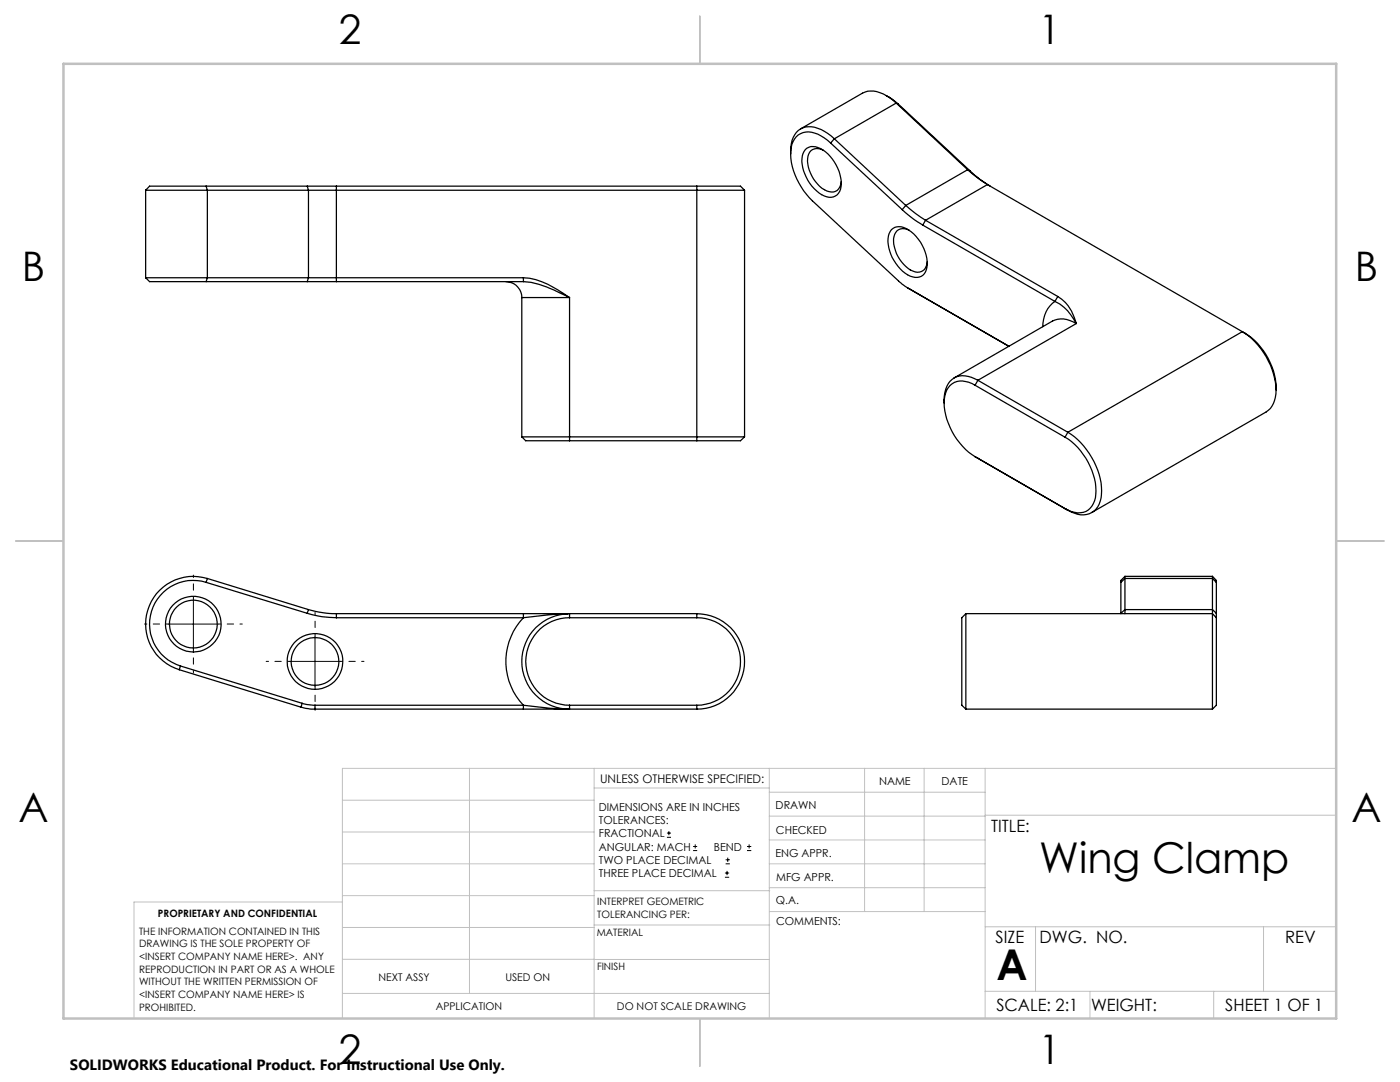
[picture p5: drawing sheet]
<svg xmlns="http://www.w3.org/2000/svg" width="279mm" height="216mm" viewBox="0 0 279 216" stroke-linecap="round" stroke-linejoin="round" font-family="sans-serif">
<g fill="none" stroke="#000" stroke-width=".2">
<path d="M38.6 119.5v10M33.6 124.5h10M57.9 132h10M62.9 127v10M133.1 167.1h.8M133.1 166.2h.8M133.5 165.8v.9M138.3 169.7h.8M138.3 168.9h.8M138.7 168.5v.8M144.7 175h.8M144.7 174.2h.8"/>
<path d="M144.8 172.4h.9M144.8 171.6h.9M145.1 173.8v.8M145.2 171.1v.9M149.1 169.7h.8M149.1 168.9h.8M149.5 168.5v.8"/>
</g>
<path d="M38.6 119.5v-4.7M33.6 124.5h-4.8M38.6 129.5v4.8M43.6 124.5h4.8M57.9 132h-4.8M62.9 127v-4.8M62.9 137v4.7M67.9 132h4.7" fill="none" stroke="#000" stroke-width=".2" stroke-dasharray="15.2 1.3 1.3 1.3" stroke-dashoffset="14.8"/>
<g fill="none" stroke="#c0c0c0" stroke-width=".2">
<path d="M68.3 159.7h50.3M93.7 153.3v44.9M118.6 153.3v49.9M118.6 157.2h34.9M153.5 153.3v49.9M153.5 158.1h43.1M172.5 153.3v28.6M184.4 153.3v28.6M196.6 153.3v49.9M266.7 153.3h-198.4v49.9M68.3 178.7h50.3M68.3 172.4h50.3"/>
<path d="M68.3 166h50.3M68.3 180h-41.6v23.2M118.6 177.7h35M153.5 167.6h43.1M153.5 162.8h43.1M153.5 172.4h43.1M153.5 177.1h43.1M196.6 162.7h70.1M68.3 198.2h85.2M68.3 191.4l85.2 .1M68.3 185.1h50.3M118.6 184.6h35"/>
<path d="M153.6 181.9h43M196.6 197.8h70.1M196.6 184.9h70.1M206.7 184.9v12.9M217.5 197.8v5.4M242.2 197.8v5.4M252.2 184.9v12.9"/>
</g>
<path d="M139.7 3.2v9.5M3.1 107.9h9.6M266.7 107.9h9.5M139.7 203.2v9.6" fill="none" stroke="#c0c0c0" stroke-width=".25"/>
<path d="M12.7 12.7h254v190.5h-254z" fill="none" stroke="#c0c0c0" stroke-width=".5"/>
<g fill="none" stroke="#000" stroke-width=".25">
<path d="M176.9 19.1l1.1 .6 1.2 1M29.1 38h12.3M29.1 38v17.4M41.1 37.1h-11.3l-.7 .9M41.1 37.1l.3 .9M41.1 37.1h20.2M41.4 38v17.4M41.4 38h20.2M61.3 37.1h5.8M61.3 37.1l.3 .9M61.6 38h87M61.6 38v17.4"/>
<path d="M67.1 37.1v19.1M67.1 37.1h72M139.1 37.1h8.7l.8 .9M139.1 37.1v50.8M148.6 38v49.2M160.7 29.8a2.7 2.7 0 0 1 3.5 .1 8.2 8.2 0 0 1 3.5 7.9 2.32 2.32 0 0 1-3.7 1 8.4 8.4 0 0 1-3.9-7.7zM164.3 30a1.95 1.95 0 0 0-2.1-.2 1.95 1.95 0 0 0-1 1.8 6.9 6.9 0 0 0 4.3 6.6 1.88 1.88 0 0 0 2.4-2M165.8 28.5a6.1 6.1 0 0 0-5.5-2 4 4 0 0 0-2.5 4.4 14 14 0 0 0 4.3 9.2l17.4 16.2 1.6 1.1M165.8 28.5l14.3 13.3M166.5 27.7a7.2 7.2 0 0 0-5.7-2.4 4.3 4.3 0 0 0-3 4.8v.6M166.5 27.7l14.3 13.3M166.5 27.7l-.7 .8"/>
<path d="M178.9 20.6a7.2 7.2 0 0 0-5.8-2.4l-1 .4-12.3 7.1M178.9 20.6l-12.4 7.1M178.9 20.6l14.2 13.3M178.9 20.6l.3 .1M179.2 20.7l14.3 13.3M193.1 33.9l2 1.6 2 1.3M193.1 33.9l-12.3 7.1M193.1 33.9l.4 .1M193.5 34a19.6 19.6 0 0 0 4.1 3.1M197.1 36.8l-12.4 7.2M197.1 36.8l50.8 29.4M29.1 55.4h12.3"/>
<path d="M29.1 55.4l.7 .8h11.3M41.1 56.2h20.2M41.4 55.4l-.3 .8M41.4 55.4h20.2M61.3 56.2h5.8M61.6 55.4h42.9M61.6 55.4l-.3 .8M67.1 56.2h37.4M101 56.2a3.2 3.2 0 0 1 3.1 3.2M104.1 59.4h9.6M104.1 59.4v27.8M104.5 55.4a16.3 16.3 0 0 1 8 3.2l1.2 .8"/>
<path d="M104.5 56.2a20.2 20.2 0 0 1 7.6 2.4l1.6 .8M104.5 55.4v.8M113.7 59.4v28.5M177.9 45.8a2.65 2.65 0 0 1 3.5 .1 8.1 8.1 0 0 1 3.5 7.9 2.16 2.16 0 0 1-3.3 1.3 8.3 8.3 0 0 1-4.3-8zM180.1 41.8l2 1.7 2 1.4M180.8 41l1.9 1.6 2 1.4M180.8 41l-.7 .8M181.1 57.4l20.3 11.7M181.1 57.4l.6 .3M181.4 45.9a1.98 1.98 0 0 0-2-.1 1.98 1.98 0 0 0-1.1 1.8 7 7 0 0 0 4.3 6.7 1.94 1.94 0 0 0 2.5-2.1M184.1 44.9l26.4 15.2M184.7 44l26.4 15.2"/>
<path d="M184.7 44l-.6 .9M211.1 59.2a8.7 8.7 0 0 1 3.7 5.4M211.1 59.2l-.6 .9M194.6 76.9a4 4 0 0 0-5 0 6.1 6.1 0 0 0-.9 5.9 13.7 13.7 0 0 0 5.9 8.3M194.6 76.9l17.9 10.3M195.2 75.9a4.6 4.6 0 0 0-5.2-.2 5.7 5.7 0 0 0-1.6 4.7M195.2 75.9l17.9 10.4M195.2 75.9l-.6 1M210.5 60.1a10.2 10.2 0 0 1 4.3 4.5M210.5 60.1a5.9 5.9 0 0 0-2.4 5.1M214.8 64.6a4.7 4.7 0 0 0-4.8-.5l-19.6 11.3M214.8 64.6l-19.6 11.3"/>
<path d="M247.9 66.2a14.6 14.6 0 0 1 6.7 12.4l-.2 1.3a4 4 0 0 1-1.7 2.3l-34.8 20.1M247.9 66.2a13.4 13.4 0 0 1 6.8 11.6M247.9 66.2l-34.8 20.1M104.1 87.2h44.5M104.1 87.2l.8 .7h8.8M113.7 87.9h25.4M148.6 87.2l-.8 .7h-8.7M194.6 91.1l18.5 10.7M194.6 91.1l.6 .3M212.5 87.2a13.2 13.2 0 0 1 6.2 11.4 3.5 3.5 0 0 1-1.8 3.3 3.5 3.5 0 0 1-3.7-.1l-.7-.3 .6 .3M213.1 86.3a15 15 0 0 1 6.8 11.6 4.5 4.5 0 0 1-2.5 4.6 4.8 4.8 0 0 1-4.3-.7M213.1 86.3l-.6 .9"/>
<path d="M41.1 116.2a8.7 8.7 0 0 0-10.9 5.8 8.7 8.7 0 0 0 5.8 10.9M41.1 116.2l20.2 6.2M41.4 115.4a9.5 9.5 0 0 0-11.9 6.3 9.5 9.5 0 0 0 6.3 11.9M41.4 115.4l-.3 .8M41.4 115.4l20.2 6.2M223.7 116.2v6.2M224.5 115v.4M224.5 115l-.8 .8v.4M224.5 115h17.5M224.5 115.4v6.2M224.5 115.4h17.5M224.5 115.4l-.8 .8"/>
<path d="M242 115v.4M242 115l.7 .8v.4M242 115.4v6.2M242 115.4l.7 .8M242.7 116.2v6.2M35.8 133.6l24.3 7.5M36 132.9l24.3 7.4M36 132.9l-.2 .7M61.3 122.4a19 19 0 0 0 5.8 .9M61.6 121.6a20.2 20.2 0 0 0 5.5 .8M61.6 121.6l-.3 .8M67.1 122.4h37.4"/>
<path d="M67.1 123.3h37.4M67.1 122.4v.9M104.5 123.3a12.6 12.6 0 0 0 0 17.4M104.5 122.4h8.9l-3.6 .3-5.3 .6M104.5 122.4v.9M113.7 123.3a8.7 8.7 0 0 0-8.8 8.7 8.7 8.7 0 0 0 8.8 8.7M113.7 122.4a9.5 9.5 0 0 0-9.6 9.6 9.5 9.5 0 0 0 9.6 9.5M113.7 122.4h25.4M113.7 123.3h25.4M113.7 122.4v.9M139.1 122.4a9.5 9.5 0 0 1 9.5 9.6 9.5 9.5 0 0 1-9.5 9.5M139.1 123.3a8.7 8.7 0 0 1 8.7 8.7 8.7 8.7 0 0 1-8.7 8.7"/>
<path d="M139.1 122.4v.9M192.8 122.4v19.1M192.8 122.4l-.9 .9v17.4l.9 .8M192.8 122.4h49.2M224.5 121.6v.8M224.5 121.6h17.5M224.5 121.6l-.8 .8M242 122.4v19.1M242 121.6v.8M242 122.4l.7 .9M242 121.6l.7 .8M242.7 123.3v17.4l-.7 .8"/>
<path d="M242.7 122.4v.9M60.1 141.1l1.7 .4h1.1M60.3 140.3l.9 .3 1.7 .1M60.3 140.3l-.2 .8M62.9 141.5h41.6M62.9 140.7h41.6M62.9 140.7v.8M104.5 140.7l5.2 .6 3.7 .2h-8.9M104.5 140.7v.8M113.7 140.7v.8M113.7 141.5h25.4M113.7 140.7h25.4"/>
<path d="M139.1 140.7v.8M192.8 141.5h49.2"/>
<circle cx="38.6" cy="124.5" r="5.6"/>
<circle cx="38.6" cy="124.5" r="4.8"/>
<circle cx="62.9" cy="132" r="5.6"/>
<circle cx="62.9" cy="132" r="4.8"/>
</g>
<g font-size="8.5">
<text x="207.4" y="174.2">Wing Clamp</text>
<text x="198.9" y="195.5">A</text>
</g>
<g font-size="8.1">
<text x="67.6" y="8.9">2</text>
<text x="207.3" y="8.9">1</text>
<text x="4.4" y="56.2">B</text>
<text x="270.4" y="56.2">B</text>
<text x="3.7" y="164.1">A</text>
<text x="269.7" y="164.1">A</text>
<text x="67.6" y="212.4">2</text>
<text x="207.3" y="212.4">1</text>
</g>
<g font-size="3.4">
<text x="197.8" y="166">TITLE:</text>
<text x="198.7" y="188.1">SIZE</text>
<text x="207.5" y="188.1">DWG. NO.</text>
<text x="256.5" y="188.2">REV</text>
<text x="198.8" y="201.7">SCALE: 2:1</text>
<text x="217.7" y="201.8">WEIGHT:</text>
<text x="244.5" y="201.7">SHEET 1 OF 1</text>
</g>
<text font-size="3" x="14" y="213.5">SOLIDWORKS Educational Product. For Instructional Use Only.</text>
<text font-size="2.4" x="119.8" y="156.2">UNLESS OTHERWISE SPECIFIED:</text>
<g font-size="2.2">
<text x="119.5" y="161.8">DIMENSIONS ARE IN INCHES</text>
<text x="154.8" y="161.4">DRAWN</text>
<text x="175.4" y="156.6">NAME</text>
<text x="187.9" y="156.7">DATE</text>
<text x="119.5" y="164.4">TOLERANCES:</text>
<text x="119.5" y="167.1">FRACTIONAL</text>
<text x="154.9" y="166.3">CHECKED</text>
<text x="119.5" y="169.7">ANGULAR: MACH</text>
<text x="119.5" y="172.4">TWO PLACE DECIMAL</text>
<text x="142.5" y="169.7">BEND</text>
<text x="154.8" y="171">ENG APPR.</text>
<text x="119.5" y="175">THREE PLACE DECIMAL</text>
<text x="154.9" y="175.7">MFG APPR.</text>
<text x="154.9" y="180.4">Q.A.</text>
<text x="154.9" y="184.6">COMMENTS:</text>
</g>
<g font-size="2.1">
<text x="75.5" y="195.7">NEXT ASSY</text>
<text x="100.9" y="195.7">USED ON</text>
<text x="86.9" y="201.5">APPLICATION</text>
<text x="123.1" y="201.6">DO NOT SCALE DRAWING</text>
</g>
<g font-size="2">
<text x="31.5" y="182.9">PROPRIETARY AND CONFIDENTIAL</text>
<text x="119.2" y="180.6">INTERPRET GEOMETRIC</text>
<text x="119.2" y="183.1">TOLERANCING PER:</text>
<text x="27.8" y="186.5">THE INFORMATION CONTAINED IN THIS</text>
<text x="27.8" y="189">DRAWING IS THE SOLE PROPERTY OF</text>
<text x="27.8" y="191.6">&lt;INSERT COMPANY NAME HERE&gt;. ANY</text>
<text x="119.1" y="186.7">MATERIAL</text>
<text x="27.8" y="194.1">REPRODUCTION IN PART OR AS A WHOLE</text>
<text x="27.8" y="196.6">WITHOUT THE WRITTEN PERMISSION OF</text>
<text x="119.1" y="193.5">FINISH</text>
<text x="27.8" y="199.1">&lt;INSERT COMPANY NAME HERE&gt; IS</text>
<text x="27.8" y="201.7">PROHIBITED.</text>
</g>
</svg>
